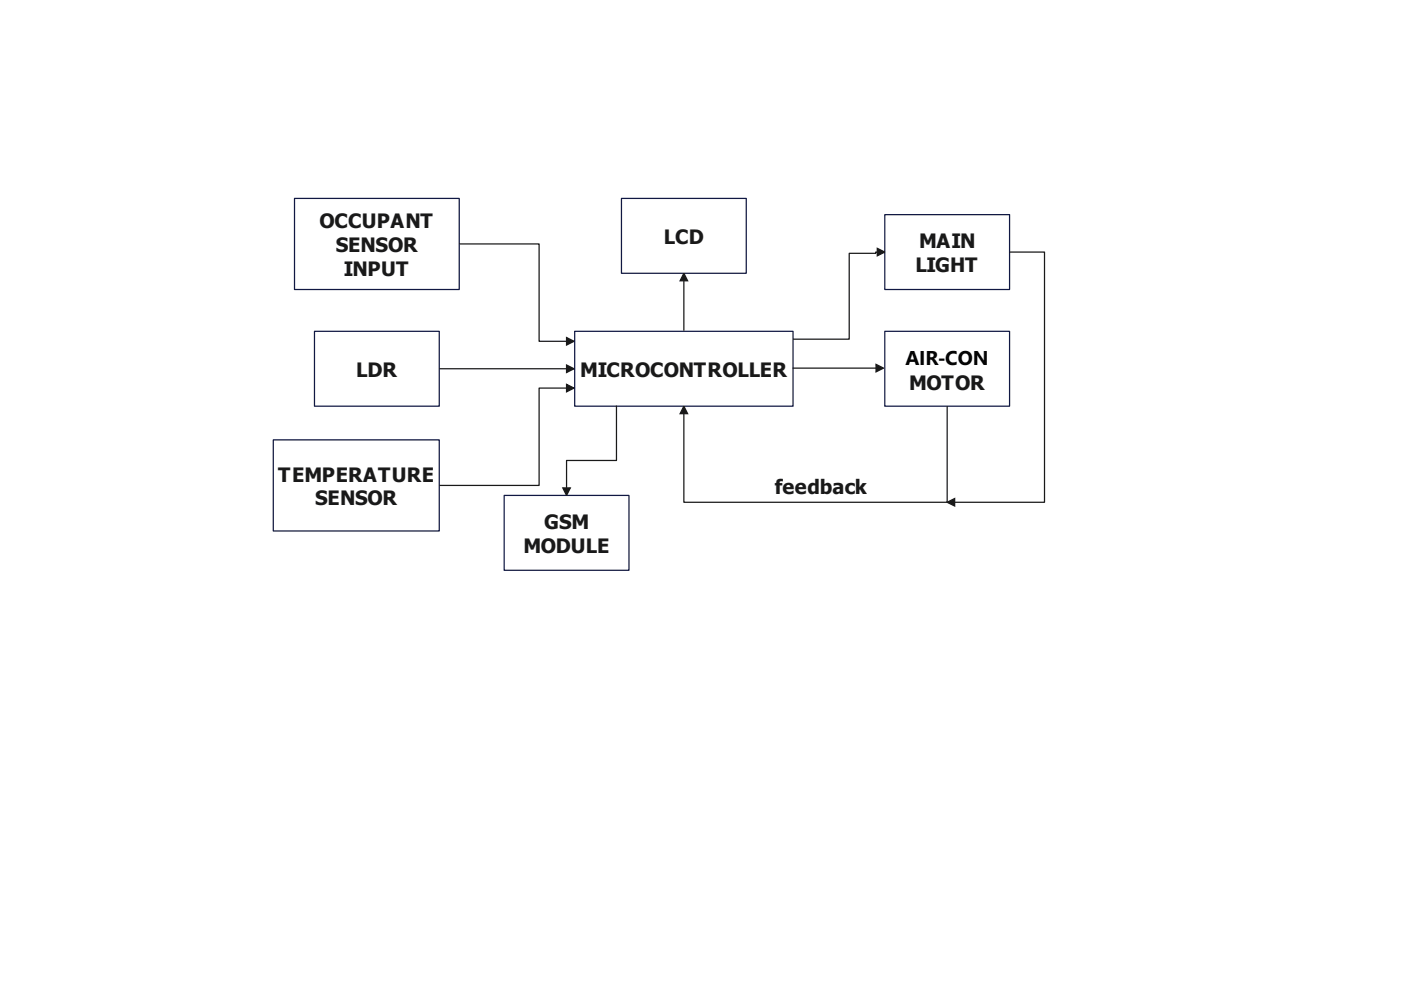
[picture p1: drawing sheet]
<svg xmlns="http://www.w3.org/2000/svg" width="297mm" height="210mm" viewBox="0 0 297 210" stroke-linecap="round" stroke-linejoin="round" font-family="sans-serif">
<path d="M62.4 42.1h35v19.3h-35z" fill="none" stroke="#101843" stroke-width=".26"/>
<path d="M121.8 70.2h46.3v15.9h-46.3z" fill="#fff"/>
<path d="M121.8 70.2h46.3v15.9h-46.3z" fill="none" stroke="#101843" stroke-width=".26"/>
<path d="M187.6 70.2h26.4v15.9h-26.4z" fill="#fff"/>
<path d="M187.6 70.2h26.4v15.9h-26.4z" fill="none" stroke="#101843" stroke-width=".26"/>
<path d="M97.4 51.7h16.9v20.7h5.8" fill="none" stroke="#191919" stroke-width=".26"/>
<path d="M120.1 71.6l1.6 .8-1.6 .8z" fill="#191919"/>
<path d="M120.1 71.6l1.6 .8-1.6 .8zM168 78.1h17.7" fill="none" stroke="#191919" stroke-width=".26"/>
<path d="M185.7 77.3l1.6 .8-1.6 .7z" fill="#191919"/>
<path d="M185.7 77.3l1.6 .8-1.6 .7zM200.8 86.1v20.4h-55.8v-18.8" fill="none" stroke="#191919" stroke-width=".26"/>
<path d="M145 86.1l.8 1.6h-1.6z" fill="#191919"/>
<path d="M145 86.1l.8 1.6h-1.6z" fill="none" stroke="#191919" stroke-width=".26"/>
<path d="M131.8 42.1h26.4v15.8h-26.4z" fill="#fff"/>
<path d="M131.8 42.1h26.4v15.8h-26.4z" fill="none" stroke="#101843" stroke-width=".26"/>
<path d="M145 59.5v10.6" fill="none" stroke="#191919" stroke-width=".26"/>
<path d="M145 57.9l.8 1.6h-1.6z" fill="#191919"/>
<path d="M145 57.9l.8 1.6h-1.6z" fill="none" stroke="#191919" stroke-width=".26"/>
<path d="M106.9 105h26.4v15.9h-26.4z" fill="#fff"/>
<path d="M106.9 105h26.4v15.9h-26.4z" fill="none" stroke="#101843" stroke-width=".26"/>
<path d="M130.7 86v11.6h-10.6v5.9" fill="none" stroke="#191919" stroke-width=".26"/>
<path d="M119.3 103.5h1.6l-.8 1.5z" fill="#191919"/>
<path d="M119.3 103.5h1.6l-.8 1.5z" fill="none" stroke="#191919" stroke-width=".26"/>
<path d="M66.7 70.2h26.4v15.9h-26.4z" fill="#fff"/>
<path d="M66.7 70.2h26.4v15.9h-26.4z" fill="none" stroke="#101843" stroke-width=".26"/>
<path d="M93.1 78.2h27" fill="none" stroke="#191919" stroke-width=".26"/>
<path d="M120.1 77.4l1.6 .8-1.6 .8z" fill="#191919"/>
<path d="M120.1 77.4l1.6 .8-1.6 .8z" fill="none" stroke="#191919" stroke-width=".26"/>
<path d="M57.9 93.3h35.2v19.3h-35.2z" fill="#fff"/>
<path d="M57.9 93.3h35.2v19.3h-35.2z" fill="none" stroke="#101843" stroke-width=".26"/>
<path d="M120.1 82.3h-5.8v20.6h-21.2" fill="none" stroke="#191919" stroke-width=".26"/>
<path d="M120.1 81.5l1.6 .8-1.6 .8z" fill="#191919"/>
<path d="M120.1 81.5l1.6 .8-1.6 .8z" fill="none" stroke="#191919" stroke-width=".26"/>
<path d="M187.6 45.5h26.4v15.9h-26.4z" fill="#fff"/>
<path d="M187.6 45.5h26.4v15.9h-26.4z" fill="none" stroke="#101843" stroke-width=".26"/>
<path d="M186 53.4h-.3v.3h-5.7v18.2h-11.9" fill="none" stroke="#191919" stroke-width=".26"/>
<path d="M186 52.7l1.6 .7-1.6 .8z" fill="#191919"/>
<path d="M186 52.7l1.6 .7-1.6 .8zM214 53.4h7.5v53.1h-19.1" fill="none" stroke="#191919" stroke-width=".26"/>
<path d="M200.8 106.5l1.6-.8v1.6z" fill="#191919"/>
<path d="M200.8 106.5l1.6-.8v1.6z" fill="none" stroke="#191919" stroke-width=".26"/>
<g font-size="4.2" fill="#191919">
<text x="67.7" y="48.4">OCCUPANT</text>
<text x="71.2" y="53.4">SENSOR</text>
<text x="140.8" y="51.7">LCD</text>
<text x="194.9" y="52.7">MAIN</text>
<text x="72.9" y="58.5">INPUT</text>
<text x="194.1" y="57.7">LIGHT</text>
<text x="75.5" y="79.9">LDR</text>
<text x="123" y="79.9">MICROCONTROLLER</text>
<text x="192.7" y="82.7">MOTOR</text>
<text x="59" y="102.1">TEMPERATURE</text>
<text x="66.8" y="107.2">SENSOR</text>
<text x="164.3" y="104.6">feedback</text>
<text x="115.4" y="112.2">GSM</text>
<text x="111" y="117.2">MODULE</text>
</g>
<text font-size="4.2" x="192" y="77.4">AIR-CON</text>
</svg>
